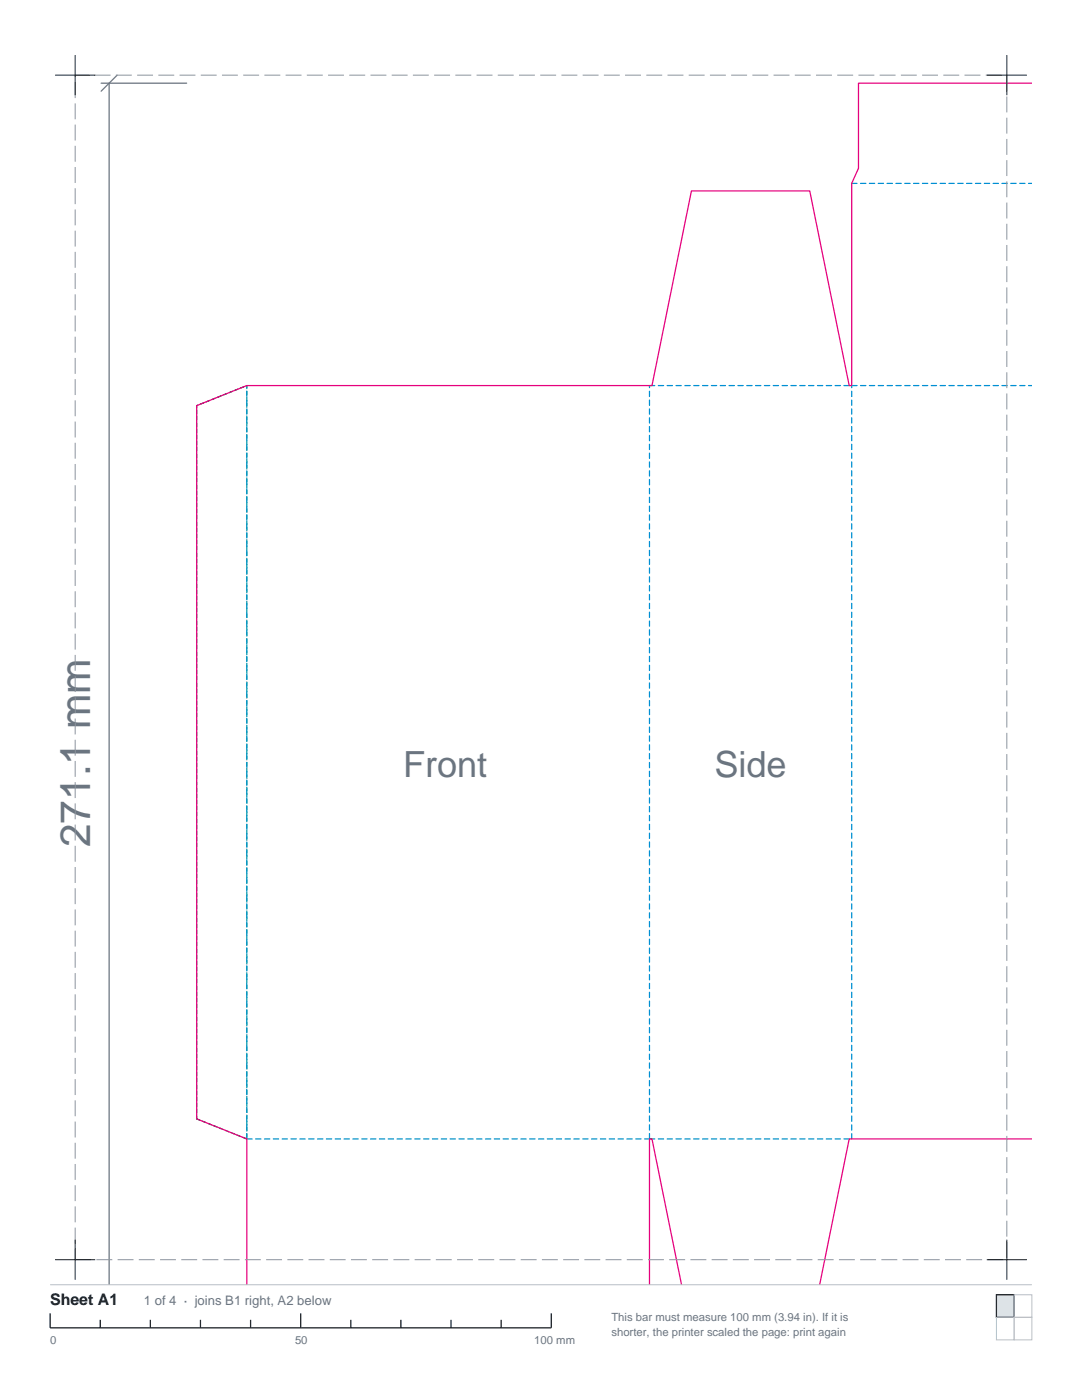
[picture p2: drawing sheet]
<svg xmlns="http://www.w3.org/2000/svg" width="216mm" height="279mm" viewBox="0 0 216 279" stroke-linecap="round" stroke-linejoin="round" font-family="sans-serif">
<path d="M20.2 16.6h17M21.8 16.6v239.8M23.4 15l-3.2 3.2" fill="none" stroke="#6b7580" stroke-width=".25"/>
<path d="M39.2 81l10-4.1v150.4l-10-4z" fill="none" stroke="#00a359" stroke-width=".25" stroke-dasharray=".7 .5"/>
<path d="M169.9 36.6h36M129.6 76.9h40.3M169.9 76.9h36M49.2 227.3v-150.4M49.2 227.3h80.4M129.6 227.3v-150.4M129.6 227.3h40.3M169.9 227.3v-150.4" fill="none" stroke="#008fd4" stroke-width=".25" stroke-dasharray="1.1 .7"/>
<path d="M205.9 16.6h-34.6v17l-1.4 3v40.3h-.5l-7.8-38.8h-23.6l-7.9 38.8h-80.9l-10 4.1v142.3l10 4v29.1M205.9 227.3h-36.5l-5.8 29.1M129.6 256.4v-29.1h.5l5.9 29.1" fill="none" stroke="#e6007d" stroke-width=".25"/>
<path d="M15 15h185.9v236.4h-185.9z" fill="none" stroke="#8c949e" stroke-width=".2" stroke-dasharray="3.2 1.1" stroke-linecap="butt"/>
<path d="M11 15h8M15 11v8M196.9 15h8M200.9 11v8M11 251.4h8M15 247.4v8M196.9 251.4h8M200.9 247.4v8" fill="none" stroke="#12171c" stroke-width=".2"/>
<path d="M10 256.4h195.9" fill="none" stroke="#b8bfc7" stroke-width=".2"/>
<path d="M10 262.1v2.9h100v-2.9M20 263.4v1.6M30 263.4v1.6M40 263.4v1.6M50 263.4v1.6M60 262.1v2.9M70 263.4v1.6M80 263.4v1.6M90 263.4v1.6M100 263.4v1.6" fill="none" stroke="#12171c" stroke-width=".25"/>
<path d="M198.8 258.4h3.6v4.5h-3.6z" fill="#dbe3e8" stroke="#12171c" stroke-width=".25"/>
<path d="M202.4 258.4h3.5v4.5h-3.5zM198.8 262.9h3.6v4.5h-3.6zM202.4 262.9h3.5v4.5h-3.5z" fill="none" stroke="#b8bfc7" stroke-width=".2"/>
<text font-size="8.5" fill="#6b7580" x="18" y="169.1" transform="rotate(-90 18 169.1)">271.1 mm</text>
<g font-size="7.2" fill="#6b7580">
<text x="80.4" y="155.1">Front</text>
<text x="142.6" y="155.1">Side</text>
</g>
<text font-size="3.2" fill="#12171c" x="10" y="260.4">Sheet A1</text>
<text font-size="2.6" fill="#6b7580" x="28.7" y="260.4">1 of 4 · joins B1 right, A2 below</text>
<g font-size="2.3" fill="#6b7580">
<text x="122" y="263.6">This bar must measure 100 mm (3.94 in). If it is</text>
<text x="10" y="268.2">0</text>
<text x="58.9" y="268.2">50</text>
<text x="106.6" y="268.2">100 mm</text>
<text x="122" y="266.7">shorter, the printer scaled the page: print again</text>
</g>
</svg>
